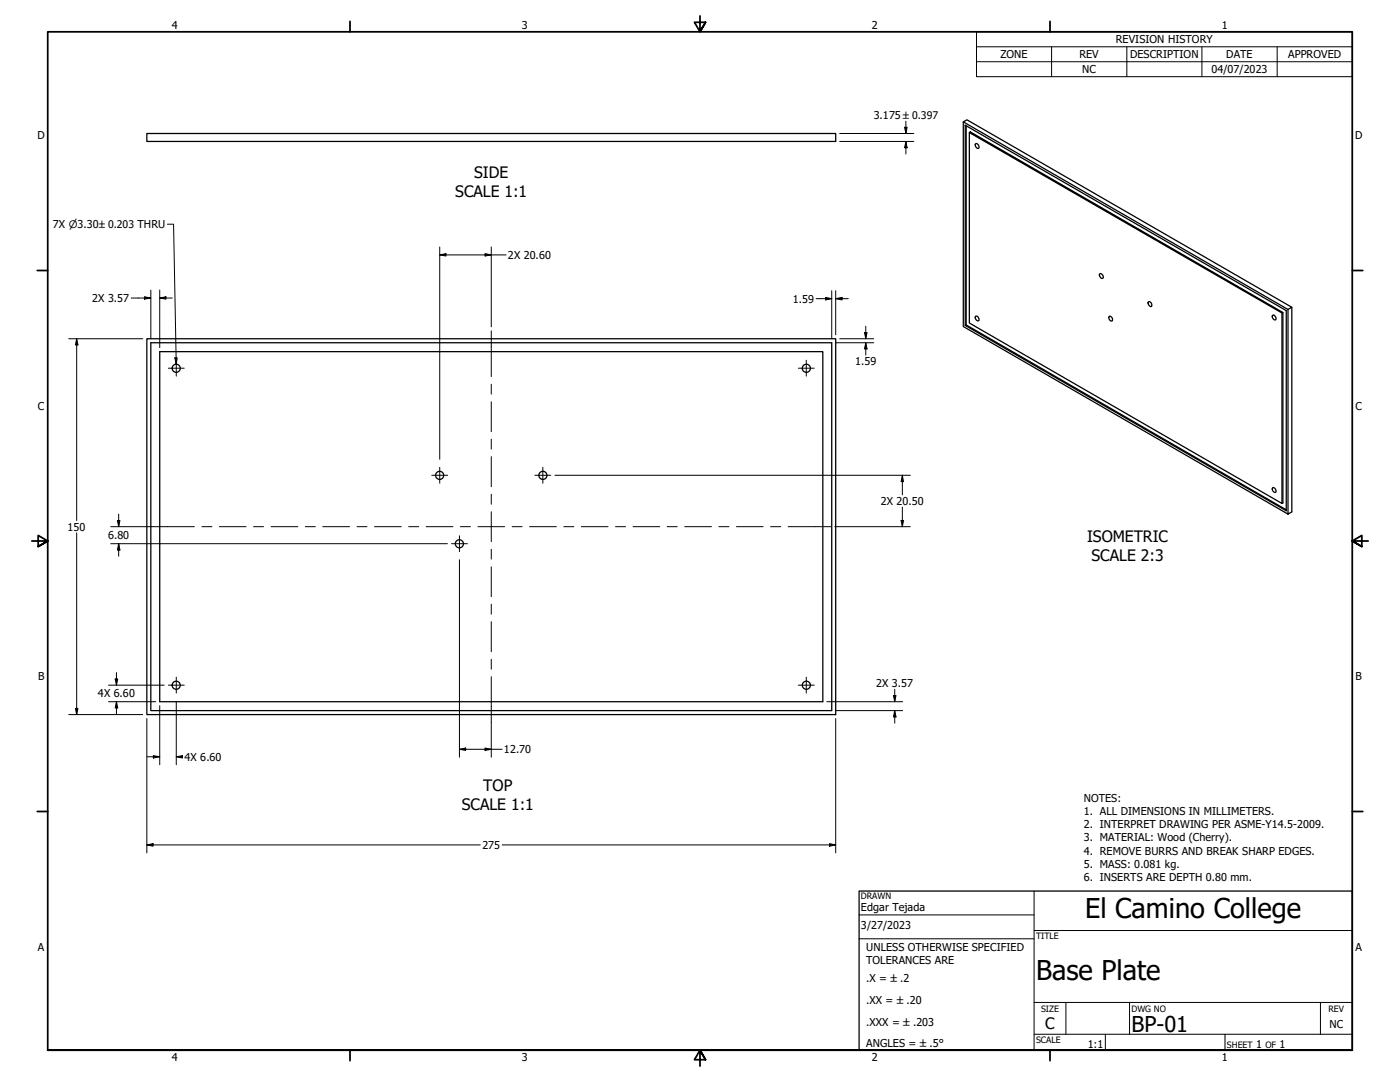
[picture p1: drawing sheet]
<svg xmlns="http://www.w3.org/2000/svg" width="559mm" height="432mm" viewBox="0 0 559 432" stroke-linecap="round" stroke-linejoin="round" font-family="sans-serif">
<!-- layer: Visible (ANSI) -->
<g fill="none" stroke="#000" stroke-width=".51">
<path d="M58.6 53.3h275v3.2h-275zM384.5 48.6l1.5-.8 129.6 74.8-1.5 .9M385.3 50l128.1 74v79.8l-128.1-73.9zM385.6 50.2v79.5l-.3 .2M386.9 52.9l.4-.3 124.8 72.1-.4 .2zM386.9 52.9v76l124.8 72 .4-.2v-76M389.3 57.5a1.04 1.04 0 0 1 1.3 .4 1.04 1.04 0 0 1-.3 1.3 1.45 1.45 0 0 1-1-1.7zM438.9 109.3a1.02 1.02 0 0 1 1.3 .5 1.02 1.02 0 0 1-.3 1.3l-1-.9zM58.6 135.2h275v150h-275zM60.2 136.8h271.8v146.8h-271.8zM385.6 129.7l127.8 73.8M389.3 126.3a1.05 1.05 0 0 1 1.2 .5 1.05 1.05 0 0 1-.2 1.3l-.3-.1a1.45 1.45 0 0 1-.7-1.7z"/>
<path d="M442.8 126.2a1.12 1.12 0 0 1 1.1 .7 1.12 1.12 0 0 1-.3 1.2 1.28 1.28 0 0 1-.8-1.9zM458.3 120.5a1.05 1.05 0 0 1 1.3 .5 1.05 1.05 0 0 1-.3 1.4l-.7-.5zM507.9 125.9a1.02 1.02 0 0 1 1.2 .5 1.02 1.02 0 0 1-.3 1.3l-.3-.1a1.45 1.45 0 0 1-.6-1.7zM511.7 124.9v76M515.6 122.6v81.7l-1.5 .9-129.6-74.9v-81.7l129.6 74.9v81.7M63.8 140.3h264.6v139.7h-264.6zM507.9 194.8l.2-.2 .7 .3a1.14 1.14 0 0 1 .3 1.6 1.3 1.3 0 0 1-1.2-1.7z"/>
<circle cx="70.3" cy="147" r="1.62"/>
<circle cx="321.8" cy="147" r="1.62"/>
<circle cx="175.5" cy="189.7" r="1.62"/>
<circle cx="216.7" cy="189.7" r="1.62"/>
<circle cx="183.4" cy="217" r="1.62"/>
<circle cx="70.3" cy="273.5" r="1.62"/>
<circle cx="321.8" cy="273.5" r="1.62"/>
</g>
<!-- layer: Border (ANSI) -->
<g fill="none" stroke="#000" stroke-width=".7">
<path d="M139.7 8.5v4.2M279.4 6.3v6.4l-2.2-3.8h4.4l-2.2 3.8 2.2-3.8M419.1 8.5v4.2M14.9 107.9h4.1M539.8 107.9h4.1M12.7 215.9h6.3l-3.8-2.2v4.4l3.8-2.2-3.8 2.2M546.1 215.9h-6.3l3.8-2.2v4.4l-3.8-2.2 3.8 2.2M14.9 323.8h4.1M539.8 323.8h4.1M19 419.1v-406.4h520.8v406.4h-520.8h520.8M139.7 419.1v4.2M419.1 419.1v4.2"/>
<path d="M281.6 422.9l-2.2-3.8 2.2 3.8h-4.4l2.2-3.8v6.3"/>
</g>
<!-- layer: Title (ANSI) -->
<path d="M412.7 355.6v63.5M342.9 365.1h69.8M342.9 374.6h69.8M412.7 371.3h127.1M412.7 412.7h127.1M412.7 400h127.1M425.4 400v12.7M441.2 412.7v6.4M450.8 400v12.7M488.9 412.7v6.4M527 400v12.7" fill="none" stroke="#000" stroke-width=".4"/>
<path d="M342.9 355.6h196.9v63.5h-196.9z" fill="none" stroke="#000" stroke-width=".51"/>
<!-- layer: Symbol (ANSI) -->
<path d="M389.8 18.7v-6h150v6M419.7 18.7v11.9M449.8 18.7v11.9M479.7 18.7v11.9M509.8 18.7v11.9M539.8 18.7h-150v5.9M539.8 18.7v11.9h-150v-6M389.8 24.6h150M66.8 89.5h2.5l1 55.8M69.8 142.8h.9l-.4 2.5z" fill="none" stroke="#000" stroke-width=".4"/>
<!-- layer: Dimension (ANSI) -->
<g fill="none" stroke="#000" stroke-width=".4">
<path d="M335.2 56.5h29.5M335.2 53.3h29.5M361.1 50.8h1l-.5 2.5zM361.6 56.5l.5 2.5h-1zM361.6 48.4v4.9M361.6 56.5v5M175.5 98.6v84.7M196.1 98.6v31.8M52.4 118.9h7.8M57.7 118.4l2.5 .5-2.5 .5zM60.2 115.8v19.4M63.8 118.9l2.4-.5v1z"/>
<path d="M63.8 118.9h5M63.8 115.8v22.9M175.5 101.7l2.5-.5v1zM175.5 101.7h26.5M193.6 101.2l2.5 .5-2.5 .5zM325.8 119.2h6.2M329.5 118.7l2.5 .5-2.5 .5zM332 116v19.2M333.6 119.2l2.5-.5v1zM333.6 116v17.6M333.6 119.2h5M27.4 135.2h29.6"/>
<path d="M30.6 135.2l.5 2.5h-1zM30.6 135.2v72.6M333.6 136.8h15.1M335.2 135.2h13.5M345.1 132.7h1l-.5 2.5zM345.6 136.8l.5 2.5h-1zM345.6 130.2v5M345.6 136.8v4.9M221.5 189.7h141.8M360.2 189.7l.4 2.5h-.9zM360.2 189.7v7.8M30.6 212.7v72.5"/>
<path d="M44.2 210.2h16.4M44.2 217h134.4M46.9 207.7h1l-.5 2.5zM47.4 217l.5 2.5h-1zM47.4 205.2v5M47.4 217v5M333.2 210.2h30.1M359.7 207.7h.9l-.4 2.5zM360.2 202.4v7.8M183.4 223.4v78.8M43.3 273.4h22.2M46 271h1l-.5 2.4z"/>
<path d="M46.5 268.4v5M70.4 279.8v25.4M356.6 277.6h1l-.5 2.4zM357.1 275.1v4.9M27.4 285.2h29.6M30.1 282.7h1l-.5 2.5zM43.3 280h18.9M46.5 280l.5 2.5h-1zM46.5 280v5.1M58.6 286.8v53.6M63.8 281.6v23.6M183.4 299l2.5-.5v1z"/>
<path d="M183.4 299h17M193.6 298.5l2.5 .5-2.5 .5zM196.1 288.4v13.8M330 280h30.3M333.6 286.8v53.6M333.6 283.6h26.7M357.1 283.6l.5 2.5h-1zM357.1 283.6v5M58.7 302h5.1M61.2 301.6l2.6 .4-2.6 .5zM70.4 302l2.4-.4v.9zM70.4 302h2.5"/>
<path d="M58.6 337.2l2.5-.5v1zM58.6 337.2h133.1M200.5 337.2h133.1M331.1 336.7l2.5 .5-2.5 .5z"/>
</g>
<g fill="#000">
<path d="M361.1 50.8h1l-.5 2.5z" fill-rule="evenodd"/>
<path d="M361.6 56.5l.5 2.5h-1z" fill-rule="evenodd"/>
<path d="M57.7 118.4l2.5 .5-2.5 .5z" fill-rule="evenodd"/>
<path d="M63.8 118.9l2.4-.5v1z" fill-rule="evenodd"/>
<path d="M175.5 101.7l2.5-.5v1z" fill-rule="evenodd"/>
<path d="M193.6 101.2l2.5 .5-2.5 .5z" fill-rule="evenodd"/>
<path d="M329.5 118.7l2.5 .5-2.5 .5z" fill-rule="evenodd"/>
<path d="M333.6 119.2l2.5-.5v1z" fill-rule="evenodd"/>
<path d="M30.6 135.2l.5 2.5h-1z" fill-rule="evenodd"/>
<path d="M345.1 132.7h1l-.5 2.5z" fill-rule="evenodd"/>
<path d="M345.6 136.8l.5 2.5h-1z" fill-rule="evenodd"/>
<path d="M360.2 189.7l.4 2.5h-.9z" fill-rule="evenodd"/>
<path d="M46.9 207.7h1l-.5 2.5z" fill-rule="evenodd"/>
<path d="M47.4 217l.5 2.5h-1z" fill-rule="evenodd"/>
<path d="M359.7 207.7h.9l-.4 2.5z" fill-rule="evenodd"/>
<path d="M46 271h1l-.5 2.4z" fill-rule="evenodd"/>
<path d="M356.6 277.6h1l-.5 2.4z" fill-rule="evenodd"/>
<path d="M30.1 282.7h1l-.5 2.5z" fill-rule="evenodd"/>
<path d="M46.5 280l.5 2.5h-1z" fill-rule="evenodd"/>
<path d="M183.4 299l2.5-.5v1z" fill-rule="evenodd"/>
<path d="M193.6 298.5l2.5 .5-2.5 .5z" fill-rule="evenodd"/>
<path d="M357.1 283.6l.5 2.5h-1z" fill-rule="evenodd"/>
<path d="M61.2 301.6l2.6 .4-2.6 .5z" fill-rule="evenodd"/>
<path d="M70.4 302l2.4-.4v.9z" fill-rule="evenodd"/>
<path d="M58.6 337.2l2.5-.5v1z" fill-rule="evenodd"/>
<path d="M331.1 336.7l2.5 .5-2.5 .5z" fill-rule="evenodd"/>
</g>
<!-- layer: Center Mark (ANSI) -->
<g fill="none" stroke="#000" stroke-width=".4">
<path d="M67.2 146.9h6.3M70.4 143.8v6.3M318.6 146.9h6.4M321.8 143.8v6.3M172.3 189.7h6.4M175.5 186.5v6.3M213.5 189.7h6.3M216.7 186.5v6.3M180.2 217h6.4M183.4 213.8v6.4M67.2 273.4h6.3M70.4 270.3v6.3"/>
<path d="M318.6 273.4h6.4M321.8 270.3v6.3"/>
</g>
<!-- layer: Symbol (ANSI) -->
<path d="M69.8 142.8h.9l-.4 2.5z" fill-rule="evenodd" fill="#000"/>
<!-- layer: Centerline (ANSI) -->
<g fill="none" stroke="#000" stroke-width=".4">
<path d="M196.1 132v18.3M196.1 153.4v3.9M196.1 160.3v12M196.1 175.3v4M196.1 182.2v12M196.1 197.2v4M60.6 210.2h17M80.6 210.2h4M87.6 210.2h10.6M101.2 210.2h4M108.2 210.2h10.7M121.9 210.2h4"/>
<path d="M128.8 210.2h10.7M142.5 210.2h4M149.5 210.2h10.6M163.1 210.2h4M170.1 210.2h10.7M183.8 210.2h4M190.8 210.2h10.6M196.1 204.2v12M196.1 219.2v3.9M204.4 210.2h4M211.4 210.2h10.7M225 210.2h4"/>
<path d="M232 210.2h10.7M245.7 210.2h4M252.7 210.2h10.6M266.3 210.2h4M273.3 210.2h10.7M287 210.2h4M293.9 210.2h10.7M307.6 210.2h4M314.6 210.2h17M196.1 226.2v11.9M196.1 241.1v4M196.1 248.1v12"/>
<path d="M196.1 263.1v4M196.1 270.1v18.3"/>
</g>
<g font-size="10.9">
<text x="433.1" y="366.5">El Camino College</text>
<text x="413.5" y="391.1">Base Plate</text>
</g>
<text font-size="8.7" x="451.6" y="411.9">BP-01</text>
<g font-size="6.3">
<text x="189.3" y="70.9">SIDE</text>
<text x="181.7" y="78.4">SCALE 1:1</text>
<text x="433.9" y="216.3">ISOMETRIC</text>
<text x="435.7" y="223.8">SCALE 2:3</text>
<text x="192.9" y="315.7">TOP</text>
<text x="184.3" y="323.3">SCALE 1:1</text>
<text x="417.2" y="410.8">C</text>
</g>
<g font-size="4.3">
<text x="68.6" y="11.7">4</text>
<text x="208.3" y="11.7">3</text>
<text x="348" y="11.7">2</text>
<text x="487.7" y="11.7">1</text>
<text x="445.4" y="17.3">REVISION HISTORY</text>
<text x="399.3" y="23.2">ZONE</text>
<text x="430.8" y="23.2">REV</text>
<text x="451" y="23.2">DESCRIPTION</text>
<text x="489.5" y="23.2">DATE</text>
<text x="514.1" y="23.2">APPROVED</text>
<text x="432" y="29.2">NC</text>
<text x="483.6" y="29">04/07/2023</text>
<text x="348.7" y="47.5">3.175 ±0.397</text>
<text x="15" y="55.6">D</text>
<text x="540.9" y="55.6">D</text>
<text x="21.1" y="91.1">7X ⌀3.30±0.203 THRU</text>
<text x="202.8" y="103.3">2X 20.60</text>
<text x="36.8" y="120.5">2X 3.57</text>
<text x="316.5" y="120.8">1.59</text>
<text x="341.3" y="145.7">1.59</text>
<text x="15.1" y="163.5">C</text>
<text x="541" y="163.5">C</text>
<text x="351.6" y="201.5">2X 20.50</text>
<text x="27" y="211.8">150</text>
<text x="43.2" y="215.2">6.80</text>
<text x="15.2" y="271.5">B</text>
<text x="349.8" y="274.3">2X 3.57</text>
<text x="541.1" y="271.5">B</text>
<text x="39.1" y="278.3">4X 6.60</text>
<text x="73.7" y="303.6">4X 6.60</text>
<text x="201.2" y="300.6">12.70</text>
<text x="432.6" y="320.2">NOTES:</text>
<text x="432.6" y="325.4">1. ALL DIMENSIONS IN MILLIMETERS.</text>
<text x="432.6" y="330.6">2. INTERPRET DRAWING PER ASME-Y14.5-2009.</text>
<text x="432.6" y="335.8">3. MATERIAL: Wood (Cherry).</text>
<text x="192.5" y="338.8">275</text>
<text x="432.6" y="341.1">4. REMOVE BURRS AND BREAK SHARP EDGES.</text>
<text x="432.6" y="346.3">5. MASS: 0.081 kg.</text>
<text x="432.6" y="351.5">6. INSERTS ARE DEPTH 0.80 mm.</text>
<text x="343.7" y="363.5">Edgar Tejada</text>
<text x="343.7" y="370.9">3/27/2023</text>
<text x="15.1" y="379.4">A</text>
<text x="345.8" y="379.4">UNLESS OTHERWISE SPECIFIED</text>
<text x="541" y="379.4">A</text>
<text x="345.8" y="384.7">TOLERANCES ARE</text>
<text x="345.8" y="392">.X = ±.2</text>
<text x="345.8" y="400.7">.XX = ±.20</text>
<text x="345.8" y="409.3">.XXX = ±.203</text>
<text x="530.6" y="410.1">NC</text>
<text x="345.8" y="418">ANGLES = ±.5°</text>
<text x="434.1" y="418.3">1:1</text>
<text x="501.3" y="418.3">1</text>
<text x="510.7" y="418.3">1</text>
<text x="68.6" y="423.3">4</text>
<text x="208.3" y="423.3">3</text>
<text x="348" y="423.3">2</text>
<text x="487.7" y="423.3">1</text>
</g>
<g font-size="3.5">
<text x="343.7" y="358.9">DRAWN</text>
<text x="413.5" y="374.6">TITLE</text>
<text x="415.5" y="403.9">SIZE</text>
<text x="451.6" y="403.9">DWG NO</text>
<text x="530.3" y="403.9">REV</text>
<text x="413.5" y="416.1">SCALE</text>
<text x="489.7" y="418.3">SHEET</text>
<text x="505.1" y="418.3">OF</text>
</g>
</svg>
